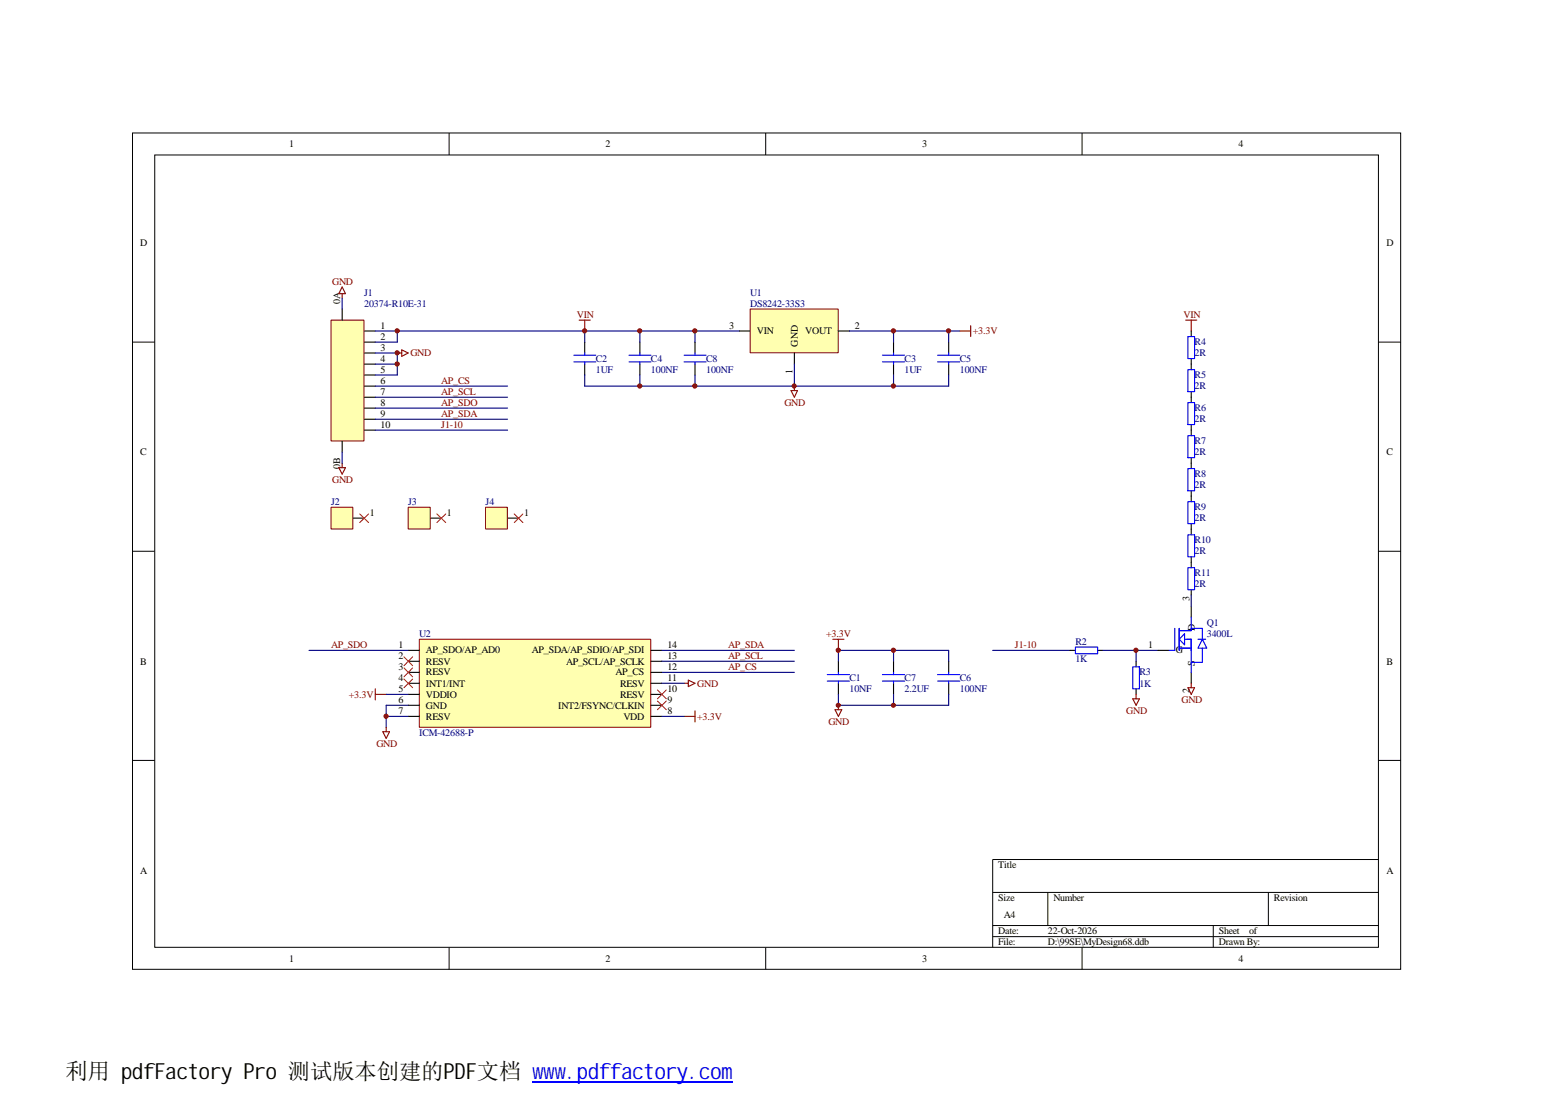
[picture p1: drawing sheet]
<svg xmlns="http://www.w3.org/2000/svg" width="297mm" height="210mm" viewBox="0 0 297 210" stroke-linecap="round" stroke-linejoin="round" font-family="sans-serif">
<g fill="none" stroke="#000" stroke-width=".19">
<path d="M25.2 25.3h241.5v159.3h-241.5zM29.5 29.5h233v150.9h-233zM85.5 25.3v4.2M145.8 25.3v4.2M206 25.3v4.2M25.2 65.2h4.3M262.5 65.2h4.2M25.2 105h4.3M262.5 105h4.2M25.2 144.8h4.3M262.5 144.8h4.2M189 170h73.5"/>
<path d="M189 176.3h73.5M189 178.4h73.5M199.5 170v6.3M231 176.3v4.2M241.5 170v6.3M262.5 163.7h-73.5v16.8M85.5 180.5v4.2M145.8 180.5v4.2M206 180.5v4.2"/>
</g>
<path d="M69.3 63h2.2M69.3 65.2h2.2M69.3 67.2h2.2M69.3 69.4h2.2M69.3 71.4h2.2M69.3 73.5h2.2M69.3 75.7h2.2M69.3 77.7h2.2M69.3 79.9h2.2M69.3 81.9h2.2" fill="none" stroke="#000" stroke-width=".21"/>
<path d="M63.1 61h6.2v23h-6.2z" fill="#ffffb0"/>
<path d="M63 61h6.3v23h-6.3z" fill="none" stroke="#800000" stroke-width=".19"/>
<path d="M65.2 58.9v2.1M65.2 84v2.1" fill="none" stroke="#000" stroke-width=".21"/>
<path d="M71.5 63h69.3M75.6 63v2.2h-4.1" fill="none" stroke="#000080" stroke-width=".21"/>
<path d="M142.9 58.9h16.7v8.3h-16.7z" fill="#ffffb0"/>
<path d="M142.8 58.9h16.8v8.3h-16.8z" fill="none" stroke="#800000" stroke-width=".19"/>
<path d="M111.3 65.2v2M111.3 69.4v2M121.8 65.2v2M121.8 69.4v2M132.3 65.2v2M132.3 69.4v2M140.8 63h2M151.3 67.2v2.2M159.6 63h2.2M226.8 63v1.1M226.8 68.3v1.1" fill="none" stroke="#000" stroke-width=".21"/>
<g fill="none" stroke="#00f" stroke-width=".21">
<path d="M109.3 68.9h4.2M109.3 67.7h4.2M111.3 67.2v.5M111.3 68.9v.5M119.8 68.9h4.2M119.8 67.7h4.2M121.8 67.2v.5M121.8 68.9v.5M130.3 68.9h4.2M130.3 67.7h4.2M132.3 67.2v.5M132.3 68.9v.5"/>
<path d="M226.2 64.1h1.3v4.2h-1.3z"/>
</g>
<path d="M71.5 67.2h4.1v4.2h-4.1M71.5 69.4h4.1M71.5 73.5h25.1M111.3 63v2.2M121.8 63v2.2M132.3 63v2.2M126 128.1h25.3" fill="none" stroke="#000080" stroke-width=".21"/>
<path d="M75.6 67.2h.9M76.5 66.6l1.2 .6-1.2 .7zM110.3 61h2.1M111.3 61v2" fill="none" stroke="#800000" stroke-width=".21"/>
<path d="M79.9 121.8h44v16.7h-44z" fill="#ffffb0"/>
<path d="M79.8 121.8h44.1v16.7h-44.1z" fill="none" stroke="#800000" stroke-width=".19"/>
<g fill="none" stroke="#000" stroke-width=".21">
<path d="M226.8 69.4v1M226.8 74.6v2.1M96.6 98.7h2.2M226.8 80.9v2.1M226.8 87.2v2.1M226.8 93.5v2.1M226.8 99.8v2.1M226.8 106.1v2M226.8 112.3v1.1M226.8 115.5v2.1M77.7 123.9h2.1M77.7 126h2.1"/>
<path d="M77.7 128.1h2.1M77.7 130.1h2.1M77.7 132.3h2.1M77.7 134.3h2.1M77.7 136.5h2.1M124 123.9h2M124 126h2M124 128.1h2M124 130.1h2M124 132.3h2M124 134.3h2M124 136.5h2"/>
<path d="M203.8 123.9h1M209 123.9h1M216.3 126v1M216.3 131.2v1.1M220.5 123.9h2.1M226.8 128.1v2"/>
</g>
<g fill="none" stroke="#000080" stroke-width=".21">
<path d="M65.2 56.8v2.1M71.5 75.7h25.1M71.5 77.7h25.1M71.5 79.9h25.1M65.2 86.1v2.1M71.5 81.9h25.1M226.8 113.4v2.1M58.8 123.9h18.9M126 126h25.3M126 123.9h25.3M189 123.9h14.8M210 123.9h10.5"/>
<path d="M216.3 123.9v2.1"/>
</g>
<g fill="none" stroke="#00f" stroke-width=".21">
<path d="M226.2 76.7h1.3v4.2h-1.3zM226.2 70.4h1.3v4.2h-1.3zM226.2 95.6h1.3v4.2h-1.3zM226.2 89.3h1.3v4.2h-1.3zM226.2 83h1.3v4.2h-1.3zM223.7 119.7v4.2h-1.1M224.5 119.7v4.2M226.2 108.1h1.3v4.2h-1.3zM226.2 101.9h1.3v4.2h-1.3zM226.8 119.7h2.1v2.1M226.8 117.6v2.5h-2.3M204.8 123.2h4.2v1.3h-4.2z"/>
<path d="M215.7 127h1.3v4.2h-1.3zM224.5 123.5h2.3M225.6 121.8h1.2v6.3M225.6 120.7v2.1l-1.1-1zM228.1 121.8h1.5M228.9 121.8l.9 1.7h-1.7zM228.9 123.5v2.7h-2.1"/>
</g>
<path d="M65.2 55.9v.9M65.2 54.7l.6 1.2h-1.3zM225.8 61h2.1M226.8 61v2M64.5 89.1h1.3l-.6 1.2zM65.2 88.2v.9M215.7 133.1h1.3l-.7 1.2zM216.3 132.3v.8M226.2 131h1.3l-.7 1.3zM226.8 130.1v.9" fill="none" stroke="#800000" stroke-width=".21"/>
<path d="M92.5 96.7h4.1v4.1h-4.1z" fill="#ffffb0"/>
<path d="M92.5 96.6h4.1v4.2h-4.1z" fill="none" stroke="#800000" stroke-width=".19"/>
<path d="M67.2 98.7h2.1" fill="none" stroke="#000" stroke-width=".21"/>
<path d="M63.1 96.7h4.1v4.1h-4.1z" fill="#ffffb0"/>
<path d="M63 96.6h4.2v4.2h-4.2z" fill="none" stroke="#800000" stroke-width=".19"/>
<path d="M82 98.7h2" fill="none" stroke="#000" stroke-width=".21"/>
<path d="M77.8 96.7h4.1v4.1h-4.1z" fill="#ffffb0"/>
<path d="M77.7 96.6h4.2v4.2h-4.2z" fill="none" stroke="#800000" stroke-width=".19"/>
<g fill="none" stroke="#f00" stroke-width=".19">
<path d="M68.5 97.9l1.7 1.6M70.2 97.9l-1.7 1.6M83.2 97.9l1.7 1.6M84.9 97.9l-1.7 1.6M97.9 97.9l1.7 1.6M99.6 97.9l-1.7 1.6M76.9 125.1l1.7 1.7M76.9 129.3l1.7 1.7M76.9 127.2l1.7 1.7M78.6 125.1l-1.7 1.7M78.6 129.3l-1.7 1.7M78.6 127.2l-1.7 1.7"/>
<path d="M125.2 131.4l1.7 1.7M125.2 133.5l1.7 1.7M126.9 131.4l-1.7 1.7M126.9 133.5l-1.7 1.7"/>
</g>
<g fill="none" stroke="#000080" stroke-width=".21">
<path d="M111.3 71.4v2.1h69.3v-2.1M121.8 71.4v2.1M132.3 71.4v2.1M151.3 69.4v4.1M161.8 63h21M170.1 63v2.2M170.1 71.4v2.1M180.6 63v2.2M73.5 136.5h4.2M73.5 132.3h4.2M77.7 134.3h-4.2v4.3M126 136.5h4.3"/>
<path d="M126 130.1h4.3M159.6 132.3v2h21v-2M159.6 126v-2.1h21v2.1M170.1 123.9v2.1M170.1 132.3v2"/>
</g>
<g fill="none" stroke="#800000" stroke-width=".21">
<path d="M150.6 74.4h1.2l-.5 1.3zM151.3 73.5v.9M182.8 63h2M184.8 62v2.1M71.5 131.2v2.1M71.5 132.3h2M72.9 139.4h1.3l-.7 1.2zM73.5 138.6v.8M130.3 130.1h.8M130.3 136.5h2M131.1 129.6l1.2 .5-1.2 .7zM132.3 135.4v2.1"/>
<path d="M158.6 121.8h2.1M159 135.2h1.3l-.7 1.3zM159.6 121.8v2.1M159.6 134.3v.9"/>
</g>
<g fill="none" stroke="#00f" stroke-width=".21">
<path d="M168 67.7h4.3M168 68.9h4.3M170.1 67.2v.5M170.1 68.9v.5M178.5 67.7h4.3M178.5 68.9h4.3M180.6 67.2v.5M180.6 68.9v.5M157.5 129.7h4.3M157.5 128.5h4.3M159.6 128.1v.4M159.6 129.7v.4"/>
<path d="M168 129.7h4.3M168 128.5h4.3M170.1 128.1v.4M170.1 129.7v.4M178.5 129.7h4.3M178.5 128.5h4.3M180.6 128.1v.4M180.6 129.7v.4M101.4 206.1h38.1"/>
</g>
<path d="M170.1 65.2v2M170.1 69.4v2M180.6 65.2v2M180.6 69.4v2M159.6 126v2.1M159.6 130.1v2.2M170.1 126v2.1M170.1 130.1v2.2M180.6 126v2.1M180.6 130.1v2.2" fill="none" stroke="#000" stroke-width=".21"/>
<g fill="#800000" stroke="#800000" stroke-width=".19">
<circle cx="75.6" cy="63" r=".4"/>
<circle cx="111.3" cy="63" r=".4"/>
<circle cx="121.8" cy="63" r=".4"/>
<circle cx="132.3" cy="63" r=".4"/>
<circle cx="75.6" cy="67.2" r=".4"/>
<circle cx="75.6" cy="69.3" r=".4"/>
<circle cx="216.3" cy="123.9" r=".4"/>
<circle cx="73.5" cy="136.4" r=".4"/>
<circle cx="170.1" cy="63" r=".4"/>
<circle cx="180.6" cy="63" r=".4"/>
<circle cx="159.6" cy="123.9" r=".4"/>
<circle cx="170.1" cy="123.9" r=".4"/>
<circle cx="159.6" cy="134.3" r=".39"/>
<circle cx="170.1" cy="134.3" r=".39"/>
<circle cx="121.8" cy="73.5" r=".4"/>
<circle cx="132.3" cy="73.5" r=".4"/>
<circle cx="170.1" cy="73.5" r=".4"/>
<circle cx="151.2" cy="73.5" r=".39"/>
</g>
<text font-size="4.2" x="12.5" y="205.6">利用 pdfFactory Pro 测试版本创建的PDF文档 ww</text>
<text font-size="4.2" fill="#00f" x="103.5" y="205.6">w.pdffactory.com</text>
<g font-size="1.9">
<text x="55.1" y="28">1</text>
<text x="115.3" y="28">2</text>
<text x="175.6" y="28">3</text>
<text x="235.8" y="28">4</text>
<text x="26.7" y="46.9">D</text>
<text x="264" y="46.9">D</text>
<text x="64.8" y="57.8" transform="rotate(-90 64.8 57.8)">0A</text>
<text x="72.5" y="62.6">1</text>
<text x="72.5" y="64.7">2</text>
<text x="138.9" y="62.6">3</text>
<text x="144.1" y="63.7">VIN</text>
<text x="153.3" y="63.7">VOUT</text>
<text x="162.8" y="62.6">2</text>
<text x="72.5" y="66.8">3</text>
<text x="72.5" y="68.9">4</text>
<text x="72.5" y="71">5</text>
<text x="150.9" y="71.3" transform="rotate(-90 150.9 71.3)">1</text>
<text x="151.9" y="66" transform="rotate(-90 151.9 66)">GND</text>
<text x="72.5" y="73.1">6</text>
<text x="72.5" y="75.2">7</text>
<text x="72.5" y="77.3">8</text>
<text x="72.5" y="79.4">9</text>
<text x="72.5" y="81.5">10</text>
<text x="26.7" y="86.7">C</text>
<text x="64.8" y="89.3" transform="rotate(-90 64.8 89.3)">0B</text>
<text x="264" y="86.7">C</text>
<text x="70.4" y="98.3">1</text>
<text x="85.1" y="98.3">1</text>
<text x="99.8" y="98.3">1</text>
<text x="226.5" y="114.4" transform="rotate(-90 226.5 114.4)">3</text>
<text x="75.9" y="123.4">1</text>
<text x="75.9" y="125.5">2</text>
<text x="81.1" y="124.5">AP_SDO/AP_AD0</text>
<text x="101.3" y="124.5">AP_SDA/AP_SDIO/AP_SDI</text>
<text x="127.1" y="125.5">13</text>
<text x="127.1" y="123.4">14</text>
<text x="218.7" y="123.4">1</text>
<text x="223.9" y="124.5">G</text>
<text x="227.5" y="120.1" transform="rotate(-90 227.5 120.1)">D</text>
<text x="26.7" y="126.6">B</text>
<text x="75.9" y="127.6">3</text>
<text x="75.9" y="129.7">4</text>
<text x="75.9" y="131.8">5</text>
<text x="81.1" y="126.6">RESV</text>
<text x="81.1" y="128.7">RESV</text>
<text x="81.1" y="130.8">INT1/INT</text>
<text x="107.8" y="126.6">AP_SCL/AP_SCLK</text>
<text x="117.2" y="128.7">AP_CS</text>
<text x="118.1" y="130.8">RESV</text>
<text x="127.1" y="131.8">10</text>
<text x="127.1" y="129.7">11</text>
<text x="127.1" y="127.6">12</text>
<text x="227.5" y="126.8" transform="rotate(-90 227.5 126.8)">S</text>
<text x="264" y="126.6">B</text>
<text x="75.9" y="133.9">6</text>
<text x="75.9" y="136">7</text>
<text x="81.1" y="132.9">VDDIO</text>
<text x="81.1" y="135">GND</text>
<text x="81.1" y="137">RESV</text>
<text x="106.3" y="135">INT2/FSYNC/CLKIN</text>
<text x="118.1" y="132.9">RESV</text>
<text x="118.7" y="137">VDD</text>
<text x="127.1" y="133.9">9</text>
<text x="127.1" y="136">8</text>
<text x="226.5" y="132.1" transform="rotate(-90 226.5 132.1)">2</text>
<text x="26.7" y="166.4">A</text>
<text x="190.1" y="165.4">Title</text>
<text x="264" y="166.4">A</text>
<text x="190.1" y="171.6">Size</text>
<text x="200.6" y="171.6">Number</text>
<text x="242.6" y="171.6">Revision</text>
<text x="190.1" y="177.9">Date:</text>
<text x="191.1" y="174.8">A4</text>
<text x="199.5" y="177.9">22-Oct-2026</text>
<text x="232.1" y="177.9">Sheet</text>
<text x="237.9" y="177.9">of</text>
<text x="55.1" y="183.2">1</text>
<text x="115.3" y="183.2">2</text>
<text x="175.6" y="183.2">3</text>
<text x="190.1" y="180.1">File:</text>
<text x="199.5" y="180.1">D:\99SE\MyDesign68.ddb</text>
<text x="232.1" y="180.1">Drawn By:</text>
<text x="235.8" y="183.2">4</text>
</g>
<g font-size="1.9" fill="#800000">
<text x="63.2" y="54.2">GND</text>
<text x="109.9" y="60.5">VIN</text>
<text x="185.3" y="63.7">+3.3V</text>
<text x="225.3" y="60.5">VIN</text>
<text x="78.1" y="67.9">GND</text>
<text x="84" y="73.1">AP_CS</text>
<text x="84" y="75.2">AP_SCL</text>
<text x="84" y="77.3">AP_SDO</text>
<text x="149.4" y="77.3">GND</text>
<text x="84" y="79.4">AP_SDA</text>
<text x="84" y="81.5">J1-10</text>
<text x="63.2" y="92">GND</text>
<text x="63" y="123.4">AP_SDO</text>
<text x="138.6" y="125.5">AP_SCL</text>
<text x="138.6" y="123.4">AP_SDA</text>
<text x="157.3" y="121.3">+3.3V</text>
<text x="193.3" y="123.4">J1-10</text>
<text x="132.8" y="130.8">GND</text>
<text x="138.6" y="127.6">AP_CS</text>
<text x="66.4" y="132.9">+3.3V</text>
<text x="132.8" y="137">+3.3V</text>
<text x="214.5" y="136">GND</text>
<text x="225" y="133.9">GND</text>
<text x="71.7" y="142.3">GND</text>
<text x="157.7" y="138.1">GND</text>
</g>
<g font-size="1.9" fill="#000080">
<text x="69.3" y="56.3">J1</text>
<text x="69.3" y="58.4">20374-R10E-31</text>
<text x="142.8" y="56.3">U1</text>
<text x="142.8" y="58.4">DS8242-33S3</text>
<text x="227.5" y="65.8">R4</text>
<text x="113.5" y="68.9">C2</text>
<text x="113.5" y="71">1UF</text>
<text x="124" y="68.9">C4</text>
<text x="124" y="71">100NF</text>
<text x="134.5" y="68.9">C8</text>
<text x="134.5" y="71">100NF</text>
<text x="172.3" y="68.9">C3</text>
<text x="172.3" y="71">1UF</text>
<text x="182.8" y="68.9">C5</text>
<text x="182.8" y="71">100NF</text>
<text x="227.5" y="67.9">2R</text>
<text x="227.5" y="72.1">R5</text>
<text x="227.5" y="74.1">2R</text>
<text x="227.5" y="78.3">R6</text>
<text x="227.5" y="80.4">2R</text>
<text x="227.5" y="84.6">R7</text>
<text x="227.5" y="86.7">2R</text>
<text x="227.5" y="90.9">R8</text>
<text x="227.5" y="93">2R</text>
<text x="63" y="96.2">J2</text>
<text x="77.7" y="96.2">J3</text>
<text x="92.5" y="96.2">J4</text>
<text x="227.5" y="97.2">R9</text>
<text x="227.5" y="99.3">2R</text>
<text x="227.5" y="103.5">R10</text>
<text x="227.5" y="105.6">2R</text>
<text x="227.5" y="109.8">R11</text>
<text x="227.5" y="111.9">2R</text>
<text x="229.8" y="119.2">Q1</text>
<text x="79.8" y="121.3">U2</text>
<text x="204.8" y="122.8">R2</text>
<text x="229.8" y="121.3">3400L</text>
<text x="161.8" y="129.7">C1</text>
<text x="161.8" y="131.8">10NF</text>
<text x="172.3" y="129.7">C7</text>
<text x="172.3" y="131.8">2.2UF</text>
<text x="182.8" y="129.7">C6</text>
<text x="182.8" y="131.8">100NF</text>
<text x="204.8" y="126.2">1K</text>
<text x="217" y="128.7">R3</text>
<text x="217" y="130.8">1K</text>
<text x="79.8" y="140.2">ICM-42688-P</text>
</g>
</svg>
